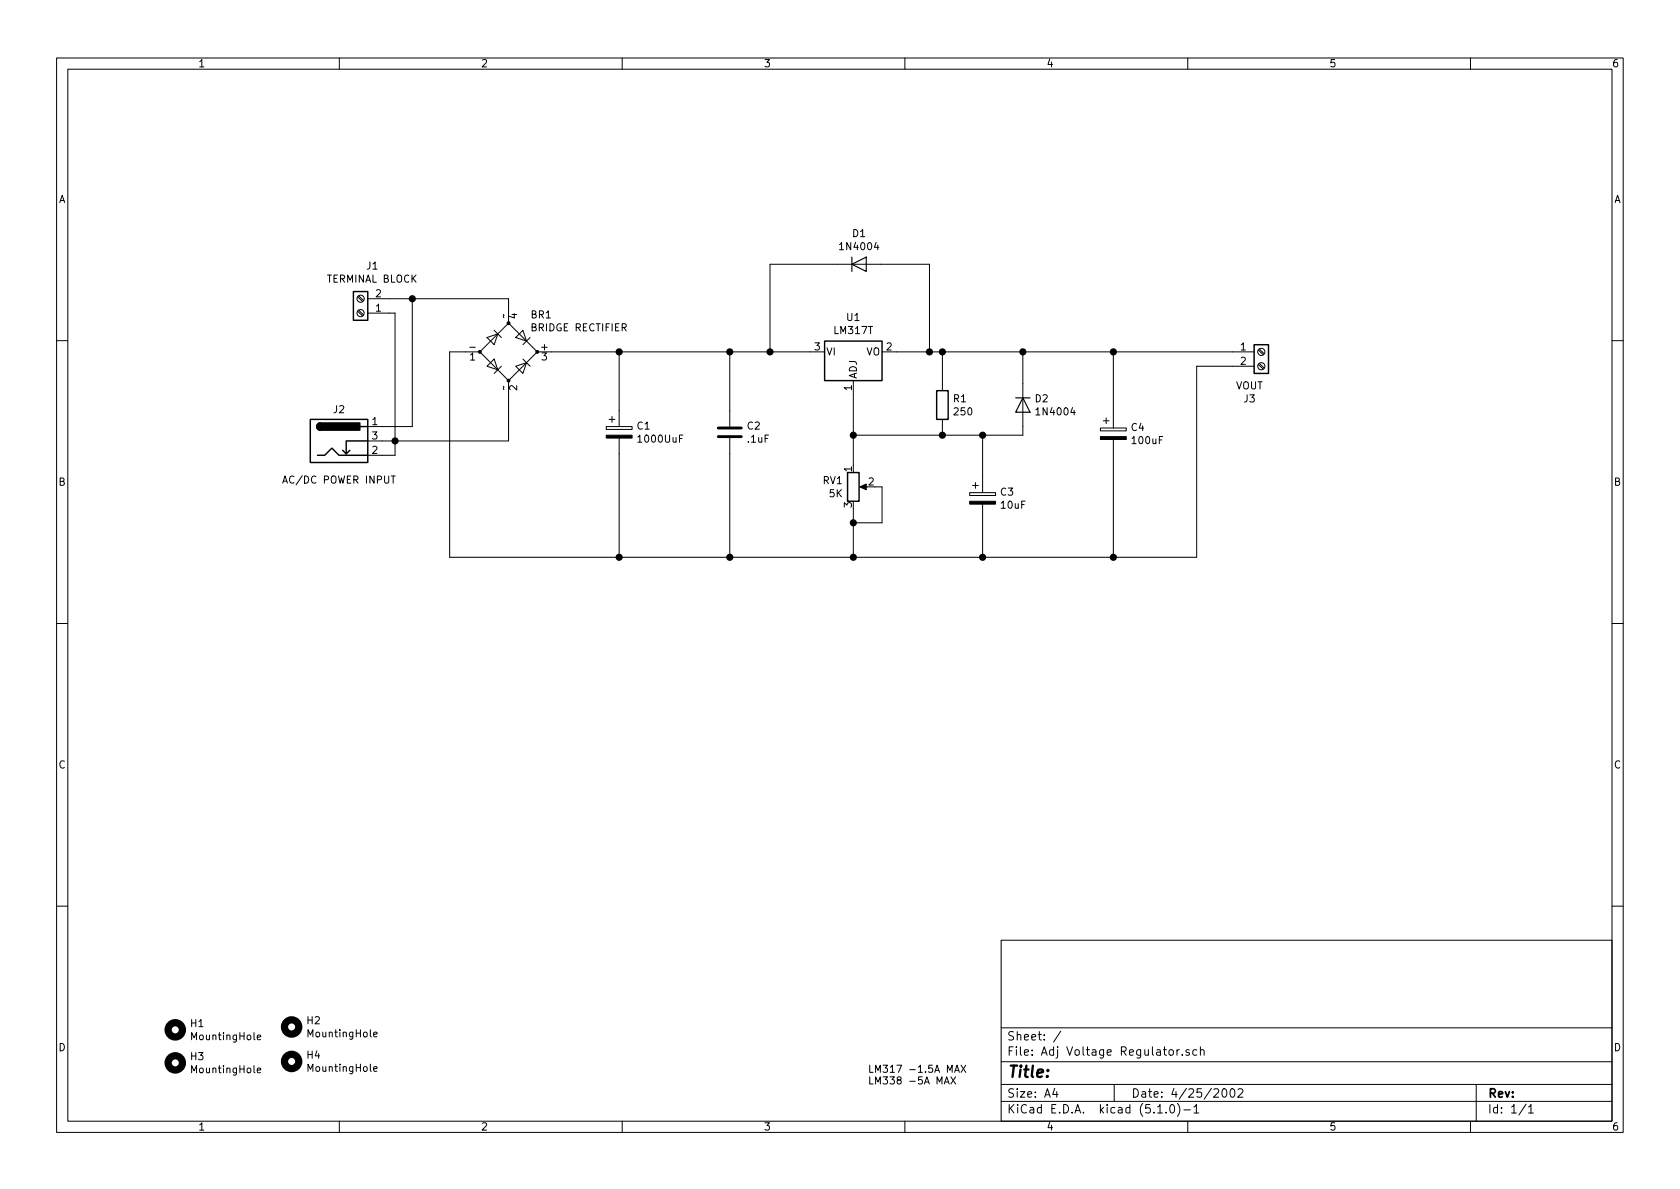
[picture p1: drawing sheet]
EESchema Schematic File Version 4
LIBS:Adj Voltage Regulator-cache
EELAYER 29 0
EELAYER END
$Descr A4 11693 8268
encoding utf-8
Sheet 1 1
Title ""
Date "4/25/2002"
Rev ""
Comp ""
Comment1 ""
Comment2 ""
Comment3 ""
Comment4 ""
$EndDescr
$Comp
L Connector:Screw_Terminal_01x02 J1
U 1 1
P 2510 2170
F 0 "J1" H 2428 1845 50  0000 C CNN
F 1 "TERMINAL BLOCK" H 2428 1936 50  0000 C CNN
F 2 "TerminalBlock:TerminalBlock_bornier-2_P5.08mm" H 2510 2170 50  0001 C CNN
F 3 "~" H 2510 2170 50  0001 C CNN
	1    2510 2170
	-1   0    0    1   
$EndComp
$Comp
L Connector:Barrel_Jack_Switch J2
U 1 1
P 2360 3060
F 0 "J2" H 2360 3280 50  0000 C CNN
F 1 "AC/DC POWER INPUT" H 2360 2790 50  0000 C CNN
F 2 "Connector_BarrelJack:BarrelJack_Horizontal" H 2410 3020 50  0001 C CNN
F 3 "~" H 2410 3020 50  0001 C CNN
	1    2360 3060
	1    0    0    -1  
$EndComp
$Comp
L Device:CP C1
U 1 1
P 4310 3000
F 0 "C1" H 4428 3046 50  0000 L CNN
F 1 "1000UuF" H 4428 2955 50  0000 L CNN
F 2 "Capacitor_THT:CP_Radial_D14.0mm_P5.00mm" H 4348 2850 50  0001 C CNN
F 3 "~" H 4310 3000 50  0001 C CNN
	1    4310 3000
	1    0    0    -1  
$EndComp
$Comp
L Device:C C2
U 1 1
P 5080 3000
F 0 "C2" H 5195 3046 50  0000 L CNN
F 1 ".1uF" H 5195 2955 50  0000 L CNN
F 2 "Capacitor_THT:C_Disc_D9.0mm_W2.5mm_P5.00mm" H 5118 2850 50  0001 C CNN
F 3 "~" H 5080 3000 50  0001 C CNN
	1    5080 3000
	1    0    0    -1  
$EndComp
$Comp
L Regulator_Linear:LM317_3PinPackage U1
U 1 1
P 5940 2440
F 0 "U1" H 5940 2682 50  0000 C CNN
F 1 "LM317T" H 5940 2591 50  0000 C CNN
F 2 "Package_TO_SOT_THT:TO-220-3_Vertical" H 5940 2690 50  0001 C CIN
F 3 "http://www.ti.com/lit/ds/symlink/lm317.pdf" H 5940 2440 50  0001 C CNN
	1    5940 2440
	1    0    0    -1  
$EndComp
$Comp
L Diode:1N4004 D1
U 1 1
P 5980 1830
F 0 "D1" H 5980 2046 50  0000 C CNN
F 1 "1N4004" H 5980 1955 50  0000 C CNN
F 2 "Diode_THT:D_DO-41_SOD81_P10.16mm_Horizontal" H 5980 1655 50  0001 C CNN
F 3 "http://www.vishay.com/docs/88503/1n4001.pdf" H 5980 1830 50  0001 C CNN
	1    5980 1830
	1    0    0    -1  
$EndComp
$Comp
L Diode:1N4004 D2
U 1 1
P 7120 2810
F 0 "D2" V 7074 2889 50  0000 L CNN
F 1 "1N4004" V 7165 2889 50  0000 L CNN
F 2 "Diode_THT:D_DO-41_SOD81_P10.16mm_Horizontal" H 7120 2635 50  0001 C CNN
F 3 "http://www.vishay.com/docs/88503/1n4001.pdf" H 7120 2810 50  0001 C CNN
	1    7120 2810
	0    1    1    0   
$EndComp
$Comp
L Device:R R1
U 1 1
P 6560 2810
F 0 "R1" H 6630 2856 50  0000 L CNN
F 1 "250" H 6630 2765 50  0000 L CNN
F 2 "Resistor_THT:R_Axial_DIN0207_L6.3mm_D2.5mm_P10.16mm_Horizontal" V 6490 2810 50  0001 C CNN
F 3 "~" H 6560 2810 50  0001 C CNN
	1    6560 2810
	1    0    0    -1  
$EndComp
$Comp
L Device:CP C3
U 1 1
P 6840 3460
F 0 "C3" H 6958 3506 50  0000 L CNN
F 1 "10uF" H 6958 3415 50  0000 L CNN
F 2 "Capacitor_THT:CP_Radial_D5.0mm_P2.50mm" H 6878 3310 50  0001 C CNN
F 3 "~" H 6840 3460 50  0001 C CNN
	1    6840 3460
	1    0    0    -1  
$EndComp
$Comp
L Device:CP C4
U 1 1
P 7750 3010
F 0 "C4" H 7868 3056 50  0000 L CNN
F 1 "100uF" H 7868 2965 50  0000 L CNN
F 2 "Capacitor_THT:CP_Radial_D7.5mm_P2.50mm" H 7788 2860 50  0001 C CNN
F 3 "~" H 7750 3010 50  0001 C CNN
	1    7750 3010
	1    0    0    -1  
$EndComp
$Comp
L Connector:Screw_Terminal_01x02 J3
U 1 1
P 8780 2440
F 0 "J3" H 8698 2115 50  0000 C CNN
F 1 "VOUT" H 8698 2206 50  0000 C CNN
F 2 "TerminalBlock:TerminalBlock_bornier-2_P5.08mm" H 8780 2440 50  0001 C CNN
F 3 "~" H 8780 2440 50  0001 C CNN
	1    8780 2440
	1    0    0    -1  
$EndComp
Wire Wire Line
	2660 3160 2750 3160
Wire Wire Line
	2750 3160 2750 3060
Wire Wire Line
	2750 3060 2660 3060
Wire Wire Line
	2660 2960 2870 2960
Wire Wire Line
	2870 2960 2870 2070
Wire Wire Line
	2750 3060 2750 2170
Wire Wire Line
	2750 2170 2710 2170
Connection ~ 2750 3060
Wire Wire Line
	2710 2070 2870 2070
Connection ~ 2870 2070
Wire Wire Line
	2870 2070 3540 2070
Wire Wire Line
	3540 2070 3540 2140
Wire Wire Line
	2750 3060 3540 3060
Wire Wire Line
	3540 3060 3540 2740
Wire Wire Line
	4310 3150 4310 3870
Connection ~ 4310 3870
Wire Wire Line
	4310 3870 5080 3870
Wire Wire Line
	5080 3150 5080 3870
Connection ~ 5080 3870
Wire Wire Line
	5080 3870 5940 3870
Wire Wire Line
	3240 2440 3130 2440
Wire Wire Line
	3130 2440 3130 3870
Wire Wire Line
	3130 3870 4310 3870
Wire Wire Line
	3840 2440 4310 2440
Wire Wire Line
	4310 2850 4310 2440
Connection ~ 4310 2440
Wire Wire Line
	5080 2850 5080 2440
Connection ~ 5080 2440
Wire Wire Line
	5080 2440 5360 2440
Wire Wire Line
	5830 1830 5360 1830
Wire Wire Line
	6240 2440 6470 2440
Wire Wire Line
	5940 2740 5940 3020
Connection ~ 5940 3870
Wire Wire Line
	5940 3870 6840 3870
Wire Wire Line
	5940 3530 5940 3630
$Comp
L Device:R_POT RV1
U 1 1
P 5940 3380
F 0 "RV1" H 5870 3426 50  0000 R CNN
F 1 "5K" H 5870 3335 50  0000 R CNN
F 2 "Potentiometer_THT:Potentiometer_Bourns_3296W_Vertical" H 5940 3380 50  0001 C CNN
F 3 "~" H 5940 3380 50  0001 C CNN
	1    5940 3380
	1    0    0    -1  
$EndComp
Wire Wire Line
	6090 3380 6140 3380
Wire Wire Line
	6140 3380 6140 3630
Wire Wire Line
	6140 3630 5940 3630
Connection ~ 5940 3630
Wire Wire Line
	5940 3630 5940 3870
Wire Wire Line
	5940 3020 6560 3020
Wire Wire Line
	7120 3020 7120 2960
Connection ~ 5940 3020
Wire Wire Line
	5940 3020 5940 3230
Wire Wire Line
	6560 2960 6560 3020
Connection ~ 6560 3020
Wire Wire Line
	6560 3020 6840 3020
Wire Wire Line
	6560 2660 6560 2440
Connection ~ 6560 2440
Wire Wire Line
	6560 2440 7120 2440
Wire Wire Line
	7120 2660 7120 2440
Connection ~ 7120 2440
Wire Wire Line
	7120 2440 7750 2440
Wire Wire Line
	6840 3310 6840 3020
Connection ~ 6840 3020
Wire Wire Line
	6840 3020 7120 3020
Wire Wire Line
	6840 3610 6840 3870
Connection ~ 6840 3870
Wire Wire Line
	7750 2860 7750 2440
Wire Wire Line
	7750 3160 7750 3870
Wire Wire Line
	6840 3870 7750 3870
Wire Wire Line
	6130 1830 6470 1830
Wire Wire Line
	6470 1830 6470 2440
Connection ~ 6470 2440
Wire Wire Line
	6470 2440 6560 2440
Wire Wire Line
	5360 1830 5360 2440
Connection ~ 5360 2440
Wire Wire Line
	5360 2440 5640 2440
Wire Wire Line
	4310 2440 5080 2440
Wire Wire Line
	7750 2440 8580 2440
Connection ~ 7750 2440
Wire Wire Line
	8580 2540 8330 2540
Wire Wire Line
	8330 2540 8330 3870
Wire Wire Line
	8330 3870 7750 3870
Connection ~ 7750 3870
Text Notes 6040 7550 0    50   ~ 0
LM317 -1.5A MAX\nLM338 -5A MAX
$Comp
L Mechanical:MountingHole H3
U 1 1
P 1220 7390
F 0 "H3" H 1320 7436 50  0000 L CNN
F 1 "MountingHole" H 1320 7345 50  0000 L CNN
F 2 "MountingHole:MountingHole_2.7mm_M2.5" H 1220 7390 50  0001 C CNN
F 3 "~" H 1220 7390 50  0001 C CNN
	1    1220 7390
	1    0    0    -1  
$EndComp
$Comp
L Mechanical:MountingHole H4
U 1 1
P 2030 7380
F 0 "H4" H 2130 7426 50  0000 L CNN
F 1 "MountingHole" H 2130 7335 50  0000 L CNN
F 2 "MountingHole:MountingHole_2.7mm_M2.5" H 2030 7380 50  0001 C CNN
F 3 "~" H 2030 7380 50  0001 C CNN
	1    2030 7380
	1    0    0    -1  
$EndComp
$Comp
L Mechanical:MountingHole H1
U 1 1
P 1220 7160
F 0 "H1" H 1320 7206 50  0000 L CNN
F 1 "MountingHole" H 1320 7115 50  0000 L CNN
F 2 "MountingHole:MountingHole_2.7mm_M2.5" H 1220 7160 50  0001 C CNN
F 3 "~" H 1220 7160 50  0001 C CNN
	1    1220 7160
	1    0    0    -1  
$EndComp
$Comp
L Mechanical:MountingHole H2
U 1 1
P 2030 7140
F 0 "H2" H 2130 7186 50  0000 L CNN
F 1 "MountingHole" H 2130 7095 50  0000 L CNN
F 2 "MountingHole:MountingHole_2.7mm_M2.5" H 2030 7140 50  0001 C CNN
F 3 "~" H 2030 7140 50  0001 C CNN
	1    2030 7140
	1    0    0    -1  
$EndComp
$Comp
L Device:D_Bridge_-A+A BR1
U 1 1
P 3540 2440
F 0 "BR1" H 3690 2700 50  0000 L CNN
F 1 "BRIDGE RECTIFIER" H 3690 2610 50  0000 L CNN
F 2 "Diode_THT:Diode_Bridge_Round_D9.0mm" H 3540 2440 50  0001 C CNN
F 3 "~" H 3540 2440 50  0001 C CNN
	1    3540 2440
	1    0    0    -1  
$EndComp
$EndSCHEMATC
